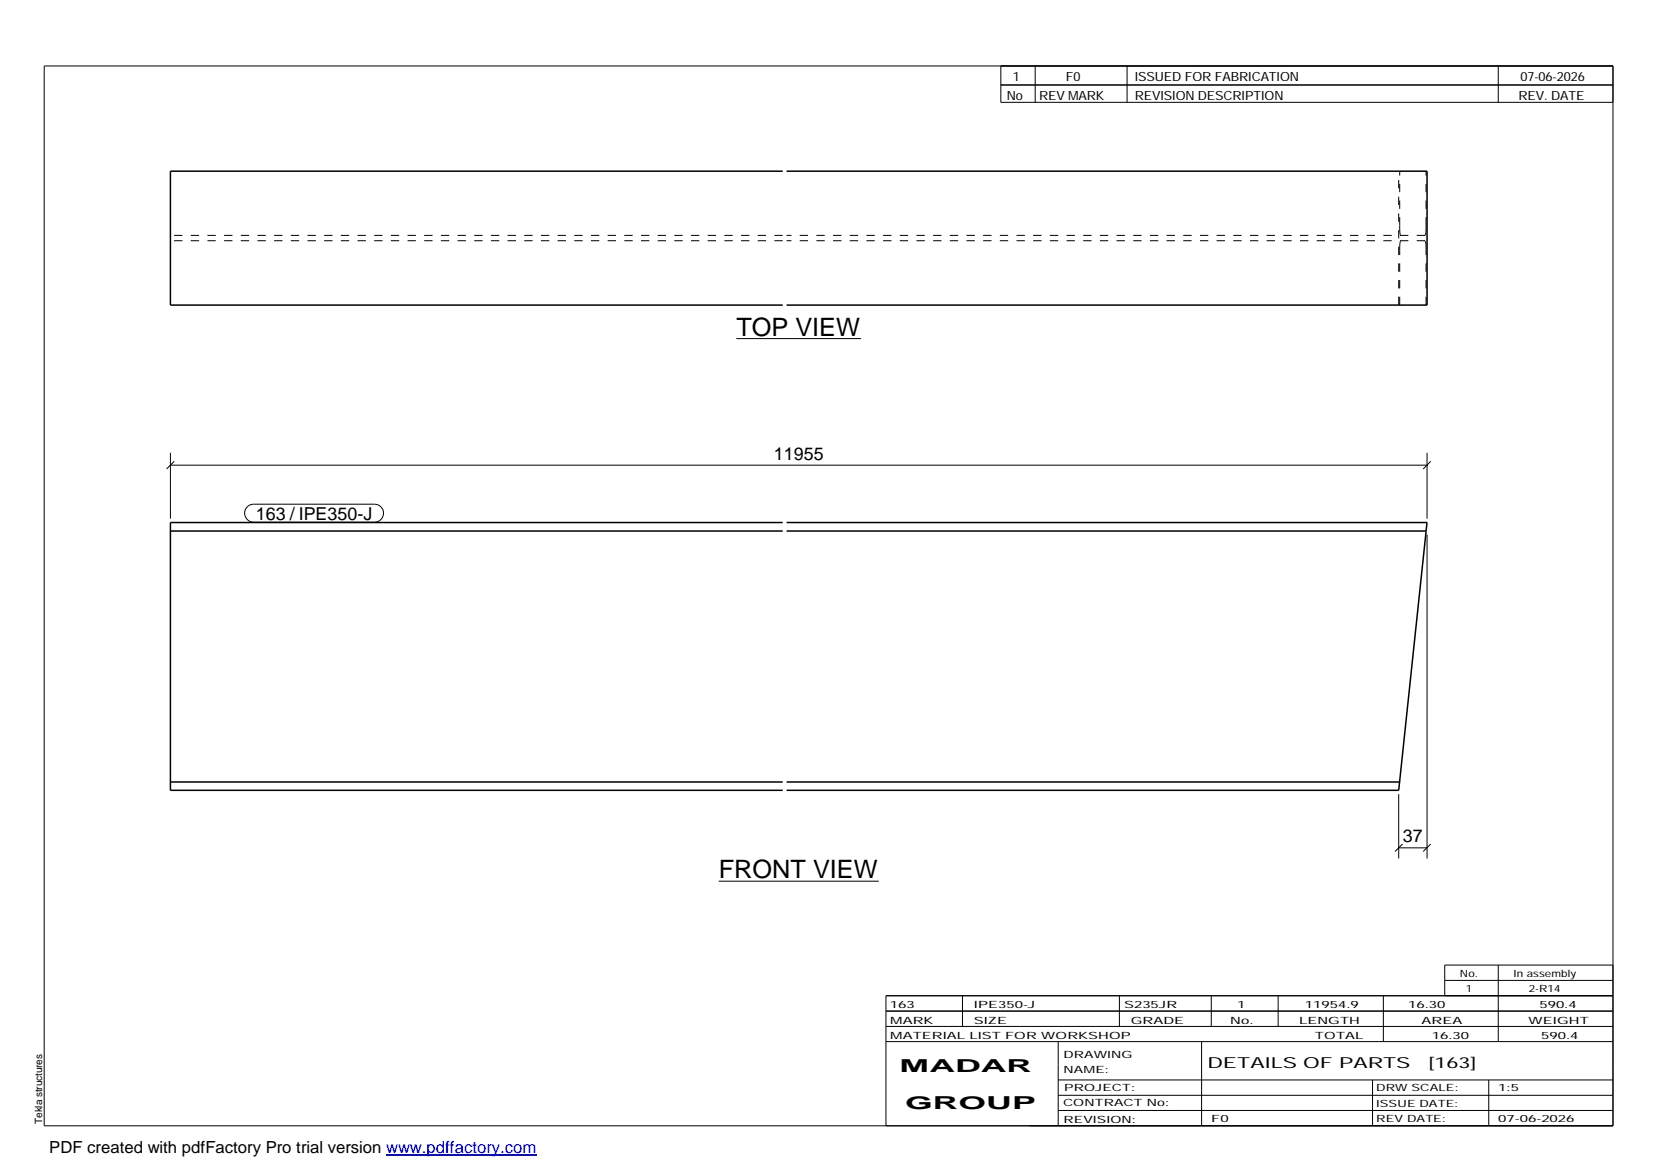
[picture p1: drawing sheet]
<svg xmlns="http://www.w3.org/2000/svg" width="420mm" height="297mm" viewBox="0 0 420 297" stroke-linecap="round" stroke-linejoin="round" font-family="sans-serif">
<path d="M198.7 43.5h-155.4v34h155.4M199.7 43.5h162.6v34h-162.6M43.3 134.8h155.4M198.7 132.7h-155.4v67.9h155.4M199.7 132.7h162.6l-.3 2.1M199.7 134.8h162.3M362 134.8l-6.9 65.8h-155.4M43.3 198.5h155.4M199.7 198.5h155.6" fill="none" stroke="#000" stroke-width=".38"/>
<g fill="none" stroke="#000" stroke-width=".25" stroke-dasharray="2.1 2.1" stroke-linecap="butt">
<path d="M198.7 59.8h-155.4M355.3 57.3v-13.8M355.3 57.3v.9M355.3 58.2l.1 .8M355.4 59l.1 .6M355.5 59.6l.1 .2M361.8 59.8h-162.1M361.8 59.8l.1-.2M361.9 59.6l.1-.6M362 59v-.8M362 57.3v-13.8M362 58.2v-.9"/>
<path d="M198.7 61.1h-155.4M355.1 77.5v-34M355.3 77.5v-13.8M355.3 62.7v1M355.4 61.9l-.1 .8M355.5 61.3l-.1 .6M355.6 61.1l-.1 .2M361.8 61.1h-162.1M361.9 61.3l-.1-.2M362 61.9l-.1-.6M362 77.5v-13.8M362 63.7v-1"/>
<path d="M362 62.7v-.8M355.3 198.3v.2"/>
</g>
<g fill="none" stroke="#000" stroke-width=".25">
<path d="M11.2 16.7h398.3v269.1h-398.3zM254.1 16.7v9.3h155.4M262.8 16.7v9.3M286.1 16.7v9.3M380.4 16.7v9.3M254.1 21.6h155.4M186.9 86h31.7M43.3 118.1h319M43.3 115v16.7M44.2 117.1l-1.9 2M362.3 115v16.7M363.2 117.1l-1.9 2"/>
<path d="M62.8 128.7l.7-.5 .9-.2h30.7a2.29 2.29 0 0 1 2.3 2.3 2.29 2.29 0 0 1-2.3 2.3h-30.7a2.28 2.28 0 0 1-2.1-1.4 2.28 2.28 0 0 1 .5-2.5zM362.3 135.7v82.3M355.1 215.3h7.2M355.1 201.6v16.4M356.1 214.3l-1.9 1.9M363.2 214.3l-1.9 1.9M182.5 223.7h40.6M224.9 256.7h184.6M244.3 252.8v7.8M284.2 252.8v7.8M307.5 252.8v7.8M324.5 252.8v7.8"/>
<path d="M351.2 252.8v11.6M366.8 248.9h42.7M380.4 245v19.4M409.5 245h-42.7v7.8M409.5 252.8h-184.6v33M224.9 264.4h184.6M224.9 260.6h184.6M268.6 264.4v21.4M268.6 274.2h140.9M268.6 278.1h140.9M305.1 264.4v21.4M348.4 274.2v11.6"/>
<path d="M378 274.2v11.6M268.6 281.9h140.9"/>
</g>
<path d="M98 293.3h38.2" fill="none" stroke="#00f" stroke-width=".3"/>
<g font-size="6.4">
<text x="186.9" y="85.2">TOP VIEW</text>
<text x="182.5" y="223">FRONT VIEW</text>
</g>
<g font-size="4.5">
<text x="196.5" y="116.7">11955</text>
<text x="65" y="132">163 / IPE350-J</text>
<text x="356.2" y="213.8">37</text>
<text x="228.4" y="272.3">MADAR</text>
<text x="229.8" y="281.6">GROUP</text>
</g>
<text font-size="4.2" x="12.5" y="292.7">PDF created with pdfFactory Pro trial version www.pdffactory.com</text>
<g font-size="3.9">
<text x="306.5" y="271.3">DETAILS OF PARTS</text>
<text x="362.7" y="271.3">[163]</text>
</g>
<g font-size="3.2">
<text x="257.1" y="20.5">1</text>
<text x="270.6" y="20.5">F0</text>
<text x="288.1" y="20.5">ISSUED FOR FABRICATION</text>
<text x="386" y="20.5">07-06-2026</text>
<text x="255.6" y="25.5">No</text>
<text x="263.8" y="25.5">REV MARK</text>
<text x="288.1" y="25.5">REVISION DESCRIPTION</text>
<text x="385.5" y="25.5">REV. DATE</text>
</g>
<g font-size="2.5">
<text x="370.6" y="247.9">No.</text>
<text x="372.1" y="251.8">1</text>
<text x="384.3" y="247.9">In assembly</text>
<text x="388.1" y="251.8">2-R14</text>
<text x="225.9" y="255.9">163</text>
<text x="247.3" y="255.9">IPE350-J</text>
<text x="285.4" y="255.9">S235JR</text>
<text x="314.1" y="255.9">1</text>
<text x="331.3" y="255.9">11954.9</text>
<text x="357.5" y="255.9">16.30</text>
<text x="390.8" y="255.9">590.4</text>
<text x="226" y="263.7">MATERIAL LIST FOR WORKSHOP</text>
<text x="226" y="259.9">MARK</text>
<text x="247.2" y="259.9">SIZE</text>
<text x="287.1" y="259.9">GRADE</text>
<text x="312.3" y="259.9">No.</text>
<text x="329.8" y="259.9">LENGTH</text>
<text x="333.8" y="263.7">TOTAL</text>
<text x="360.9" y="259.9">AREA</text>
<text x="363.5" y="263.7">16.30</text>
<text x="388.1" y="259.9">WEIGHT</text>
<text x="391.3" y="263.7">590.4</text>
<text x="270" y="268.5">DRAWING</text>
<text x="270" y="272.5">NAME:</text>
<text x="269.9" y="280.9">CONTRACT No:</text>
<text x="270.2" y="277">PROJECT:</text>
<text x="349.4" y="277.1">DRW SCALE:</text>
<text x="349.4" y="281">ISSUE DATE:</text>
<text x="380.4" y="277.1">1:5</text>
<text x="10.7" y="285.4" transform="rotate(-90 10.7 285.4)">Tekla structures</text>
<text x="270" y="285">REVISION:</text>
<text x="307.5" y="284.8">F0</text>
<text x="349.4" y="284.8">REV DATE:</text>
<text x="380.4" y="284.8">07-06-2026</text>
</g>
</svg>
